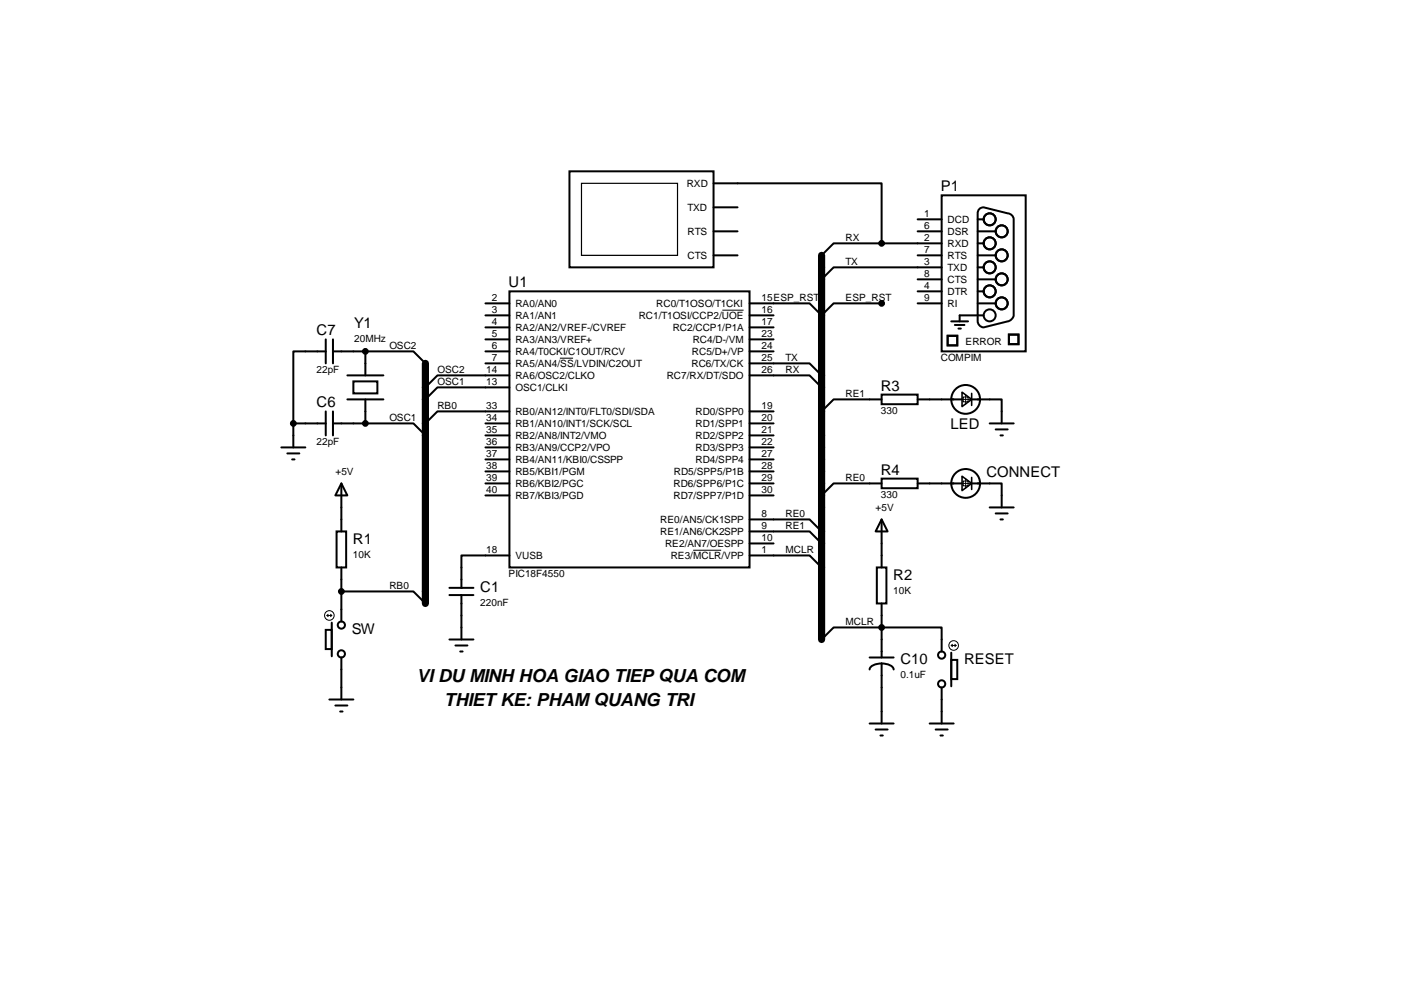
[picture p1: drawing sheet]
<svg xmlns="http://www.w3.org/2000/svg" width="297mm" height="210mm" viewBox="0 0 297 210" stroke-linecap="round" stroke-linejoin="round" font-family="sans-serif">
<path d="M173.8 54v81.3M90 76.9v50.8" fill="none" stroke="#000" stroke-width="1.5"/>
<g fill="none" stroke="#000" stroke-width=".42">
<path d="M120.5 36.3h30.5v20.3h-30.5zM151 38.8h35.5v12.7M151 49h5M151 54h5M151 43.9h5M186.5 51.5h-10.1l-2.6 2.5M186.5 51.5h12.7M194.1 46.4h5.1M194.1 49h5.1M194.1 54h5.1M194.1 59.1h5.1M199.2 41.3h17.8v33.1h-17.8z"/>
<path d="M199.2 56.6h-22.8l-2.6 2.5M206.8 51.5h1.3M206.8 46.4h1.3M206.8 49h3.9M206.8 54h3.9M206.8 56.6h1.3M206.8 59.1h3.9M207.3 44.1l.8-.2 5.1 1.2a1.37 1.37 0 0 1 1.3 1.3v20.3a1.61 1.61 0 0 1-1.3 1.3l-5.1 1.3a1.35 1.35 0 0 1-1.3-1.3v-22.9l.1-.4zM68.9 74.4h-6.8v15.2M68.9 71.8v5.1M70.4 74.4h6.9M70.4 71.8v5.1"/>
<path d="M73.5 79.4h7.6M77.3 74.4h10.2l2.5 2.5M77.3 74.4v5M102.7 74.4h5.1M102.7 64.2h5.1M102.7 66.7h5.1M102.7 69.3h5.1M102.7 71.8h5.1M102.7 76.9h5.1M107.8 61.7h50.8v58.4h-50.8zM107.8 79.4h-15.3l-2.5 2.6M158.6 79.4h12.7l2.5 2.6"/>
<path d="M158.6 76.9h12.7l2.5 2.5M158.6 64.2h12.7l2.5 2.5 2.6-2.5h10.1M158.6 74.4h5.1M158.6 66.7h5.1M158.6 69.3h5.1M158.6 71.8h5.1M194.1 64.2h5.1M194.1 61.7h5.1M200.5 71h2v2.1h-2zM201.3 68h3.5M202 68.8h2M202.8 69.5h.5"/>
<path d="M206.8 64.2h3.9M206.8 61.7h1.3M208.1 66.7h-5.1v1.3M213.4 70.8h2.1v2h-2.1zM59.5 94.7h5.1M60.8 95.9h2.5M61.8 97.2h.5M62.1 89.6h6.8M62.1 89.6v5.1M68.9 87.1v5M70.4 89.6h6.9M70.4 87.1v5"/>
<path d="M73.5 84.5h7.6M74.8 80.7h5v2.5h-5zM77.3 89.6h10.2l2.5 2.5M77.3 84.5v5.1M102.7 89.6h5.1M102.7 94.7h5.1M102.7 97.2h5.1M102.7 92.1h5.1M102.7 99.8h5.1M107.8 82h-15.3l-2.5 2.5M107.8 87.1h-15.3l-2.5 2.5M158.6 89.6h5.1"/>
<path d="M158.6 94.7h5.1M158.6 97.2h5.1M158.6 87.1h5.1M158.6 92.1h5.1M158.6 99.8h5.1M186.5 83.5h7.6v2h-7.6zM186.5 84.5h-10.1l-2.6 2.6M194.1 84.5h9.4M205.6 84.5h6.3v5.1M209.4 89.6h5.1M210.7 90.9h2.5M211.7 92.1h.5"/>
<path d="M71.2 112.5h2v7.6h-2zM72.2 102.3l1.3 2.5h-2.5zM72.2 102.3v10.2M102.7 102.3h5.1M102.7 104.8h5.1M107.8 117.5h-10.2v6.9M158.6 112.5h12.7l2.5 2.5M158.6 117.5h12.7l2.5 2.6M158.6 109.9h12.7l2.5 2.6M158.6 102.3h5.1M158.6 104.8h5.1M158.6 115h5.1"/>
<path d="M186.5 109.9l1.3 2.6h-2.5zM186.5 101.3h7.6v2h-7.6zM186.5 102.3h-10.1l-2.6 2.5M186.5 109.9v10.2M194.1 102.3h9.4M205.6 102.3h6.3v5.1M209.4 107.4h5.1M210.7 108.6h2.5M211.7 109.9h.5M68.9 133.3h1.3v4h-1.3zM70.2 131.8v7.1M72.2 125.2h15.3l2.5 2.5"/>
<path d="M72.2 120.1v11.4M72.2 139.1v8.9M95.1 124.4h5.1M95.1 125.9h5.1M95.1 135.3h5.1M96.4 136.6h2.5M97.4 137.9h.5M97.6 125.9v9.4M173.8 135.3l2.6-2.5h22.8v5.1M184 139.1h5.1M185.5 120.1h2v7.6h-2zM186.5 127.7v11.4"/>
<path d="M201.3 139.6h1.2v4.1h-1.2zM201.3 138.1v7.1M69.7 148h5.1M71 149.3h2.5M72 150.6h.5M184 153.1h5.1M185.3 154.4h2.5M186.3 155.6h.5M186.5 140.4a2.31 2.31 0 0 0-2.5 1.3M186.5 140.4a2.31 2.31 0 0 1 2.6 1.3M186.5 140.4v12.7M196.7 153.1h5.1"/>
<path d="M198 154.4h2.5M199 155.6h.5M199.2 145.5v7.6"/>
<circle cx="209.4" cy="46.4" r="1.27"/>
<circle cx="209.4" cy="51.5" r="1.27"/>
<circle cx="209.4" cy="56.6" r="1.27"/>
<circle cx="211.9" cy="54" r="1.27"/>
<circle cx="211.9" cy="59.1" r="1.27"/>
<circle cx="211.9" cy="49" r="1.27"/>
<circle cx="209.4" cy="66.7" r="1.27"/>
<circle cx="209.4" cy="61.7" r="1.27"/>
<circle cx="211.9" cy="64.2" r="1.27"/>
<circle cx="204.3" cy="84.5" r="3"/>
<circle cx="204.3" cy="102.3" r="3"/>
<circle cx="72.2" cy="138.4" r=".76"/>
<circle cx="72.2" cy="132.3" r=".76"/>
<circle cx="199.2" cy="138.6" r=".76"/>
<circle cx="199.2" cy="144.7" r=".76"/>
</g>
<g fill="none" stroke="#000" stroke-width=".21">
<path d="M118.4 75.8h2.8M152.8 65.6h4.5M203.3 84.5h2M203.8 84h1v1h-1zM204.3 83.5v2M146.6 116.4h6M203.3 102.3h2M203.8 101.8h1v1h-1zM204.3 101.3v2M69.2 130.2h1M69.2 130.2l.2 .3M69.4 130l-.2 .2"/>
<path d="M69.9 130l.3 .2M70.2 130.2l-.3 .3M201.3 136.6h1M201.3 136.6l.2 .2M201.5 136.3l-.2 .3M202 136.3l.3 .3M202.3 136.6l-.3 .2"/>
<circle cx="69.7" cy="130.2" r="1.02"/>
<circle cx="201.8" cy="136.6" r="1.02"/>
</g>
<g fill="#000" stroke="#000" stroke-width=".42">
<circle cx="186.5" cy="51.5" r=".51"/>
<circle cx="77.3" cy="74.4" r=".51"/>
<circle cx="186.5" cy="64.2" r=".51"/>
<circle cx="62.1" cy="89.6" r=".51"/>
<circle cx="77.3" cy="89.6" r=".51"/>
<circle cx="72.2" cy="125.2" r=".51"/>
<circle cx="186.5" cy="132.8" r=".51"/>
</g>
<path d="M203.5 83l2.1 1.5-2.1 1.5zM205.6 83.2v2.6M203.5 100.8l2.1 1.5-2.1 1.5zM205.6 101v2.6" fill="none" stroke="#000" stroke-width=".34"/>
<path d="M123 38.8h20.3v15.2h-20.3z" fill="none" stroke="#000" stroke-width=".25"/>
<g font-size="3.8">
<text x="88.1" y="144.3">VI DU MINH HOA GIAO TIEP QUA COM</text>
<text x="94" y="149.4">THIET KE: PHAM QUANG TRI</text>
</g>
<g font-size="3.1">
<text x="199.1" y="40.5">P1</text>
<text x="107.6" y="60.8">U1</text>
<text x="67" y="71">C7</text>
<text x="74.9" y="69.4">Y1</text>
<text x="186.4" y="82.6">R3</text>
<text x="67" y="86.2">C6</text>
<text x="201.1" y="90.8">LED</text>
<text x="186.4" y="100.4">R4</text>
<text x="208.7" y="100.9">CONNECT</text>
<text x="74.7" y="115.2">R1</text>
<text x="101.6" y="125.3">C1</text>
<text x="189" y="122.8">R2</text>
<text x="74.4" y="134.2">SW</text>
<text x="190.5" y="140.6">C10</text>
<text x="204" y="140.6">RESET</text>
</g>
<g font-size="2.1">
<text x="145.3" y="39.6">RXD</text>
<text x="145.5" y="44.6">TXD</text>
<text x="195.5" y="46">1</text>
<text x="200.5" y="47.2">DCD</text>
<text x="145.5" y="49.7">RTS</text>
<text x="178.9" y="50.9">RX</text>
<text x="195.5" y="51.1">2</text>
<text x="195.5" y="53.6">7</text>
<text x="195.5" y="48.5">6</text>
<text x="200.5" y="52.3">RXD</text>
<text x="200.5" y="49.7">DSR</text>
<text x="145.5" y="54.8">CTS</text>
<text x="178.9" y="56">TX</text>
<text x="195.5" y="56.1">3</text>
<text x="195.5" y="58.7">8</text>
<text x="200.5" y="57.3">TXD</text>
<text x="200.5" y="59.9">CTS</text>
<text x="200.5" y="54.8">RTS</text>
<text x="104.1" y="63.8">2</text>
<text x="109.1" y="65">RA0/AN0</text>
<text x="138.9" y="65">RC0/T1OSO/T1CKI</text>
<text x="161.1" y="63.8">15ESP_RST</text>
<text x="178.9" y="63.6">ESP_RST</text>
<text x="195.5" y="61.2">4</text>
<text x="195.5" y="63.8">9</text>
<text x="200.5" y="62.4">DTR</text>
<text x="200.5" y="65">RI</text>
<text x="104.1" y="66.3">3</text>
<text x="104.1" y="68.8">4</text>
<text x="104.1" y="71.4">5</text>
<text x="109.1" y="67.5">RA1/AN1</text>
<text x="109.1" y="70">RA2/AN2/VREF-/CVREF</text>
<text x="135.1" y="67.5">RC1/T1OSI/CCP2/UOE</text>
<text x="142.3" y="70">RC2/CCP1/P1A</text>
<text x="161.1" y="66.3">16</text>
<text x="161.1" y="68.8">17</text>
<text x="161.1" y="71.4">23</text>
<text x="74.9" y="72.3">20MHz</text>
<text x="82.4" y="73.8">OSC2</text>
<text x="104.1" y="73.9">6</text>
<text x="104.1" y="76.5">7</text>
<text x="109.1" y="72.6">RA3/AN3/VREF+</text>
<text x="109.1" y="75.1">RA4/T0CKI/C1OUT/RCV</text>
<text x="109.1" y="77.7">RA5/AN4/SS/LVDIN/C2OUT</text>
<text x="146.3" y="77.7">RC6/TX/CK</text>
<text x="146.4" y="75.1">RC5/D+/VP</text>
<text x="146.6" y="72.6">RC4/D-/VM</text>
<text x="161.1" y="73.9">24</text>
<text x="161.1" y="76.5">25</text>
<text x="166.2" y="76.3">TX</text>
<text x="199.1" y="76.5">COMPIM</text>
<text x="204.3" y="73">ERROR</text>
<text x="67" y="79">22pF</text>
<text x="92.5" y="78.8">OSC2</text>
<text x="92.5" y="81.4">OSC1</text>
<text x="102.9" y="79">14</text>
<text x="102.9" y="81.5">13</text>
<text x="109.1" y="80.2">RA6/OSC2/CLKO</text>
<text x="109.1" y="82.7">OSC1/CLKI</text>
<text x="141.1" y="80.2">RC7/RX/DT/SDO</text>
<text x="161.1" y="79">26</text>
<text x="166.2" y="78.8">RX</text>
<text x="178.9" y="83.9">RE1</text>
<text x="82.4" y="89">OSC1</text>
<text x="92.5" y="86.5">RB0</text>
<text x="102.9" y="86.6">33</text>
<text x="102.9" y="89.2">34</text>
<text x="109.1" y="87.8">RB0/AN12/INT0/FLT0/SDI/SDA</text>
<text x="147.2" y="87.8">RD0/SPP0</text>
<text x="161.1" y="86.6">19</text>
<text x="161.1" y="89.2">20</text>
<text x="186.4" y="87.6">330</text>
<text x="67" y="94.2">22pF</text>
<text x="102.9" y="91.7">35</text>
<text x="102.9" y="94.2">36</text>
<text x="109.1" y="90.4">RB1/AN10/INT1/SCK/SCL</text>
<text x="109.1" y="92.9">RB2/AN8/INT2/VMO</text>
<text x="109.1" y="95.4">RB3/AN9/CCP2/VPO</text>
<text x="147.2" y="90.4">RD1/SPP1</text>
<text x="147.2" y="92.9">RD2/SPP2</text>
<text x="147.2" y="95.4">RD3/SPP3</text>
<text x="161.1" y="91.7">21</text>
<text x="161.1" y="94.2">22</text>
<text x="71" y="100.5">+5V</text>
<text x="102.9" y="96.8">37</text>
<text x="102.9" y="99.3">38</text>
<text x="102.9" y="101.9">39</text>
<text x="109.1" y="98">RB4/AN11/KBI0/CSSPP</text>
<text x="109.1" y="100.5">RB5/KBI1/PGM</text>
<text x="142.6" y="100.5">RD5/SPP5/P1B</text>
<text x="147.2" y="98">RD4/SPP4</text>
<text x="161.1" y="96.8">27</text>
<text x="161.1" y="99.3">28</text>
<text x="161.1" y="101.9">29</text>
<text x="178.9" y="101.7">RE0</text>
<text x="102.9" y="104.4">40</text>
<text x="109.1" y="103.1">RB6/KBI2/PGC</text>
<text x="109.1" y="105.6">RB7/KBI3/PGD</text>
<text x="142.5" y="103.1">RD6/SPP6/P1C</text>
<text x="142.5" y="105.6">RD7/SPP7/P1D</text>
<text x="161.1" y="104.4">30</text>
<text x="186.4" y="105.4">330</text>
<text x="139.7" y="110.7">RE0/AN5/CK1SPP</text>
<text x="139.7" y="113.2">RE1/AN6/CK2SPP</text>
<text x="161.1" y="109.5">8</text>
<text x="161.1" y="112">9</text>
<text x="166.2" y="111.9">RE1</text>
<text x="166.2" y="109.3">RE0</text>
<text x="185.3" y="108.1">+5V</text>
<text x="74.7" y="118">10K</text>
<text x="102.9" y="117.1">18</text>
<text x="109.1" y="118.3">VUSB</text>
<text x="140.7" y="115.8">RE2/AN7/OESPP</text>
<text x="141.9" y="118.3">RE3/MCLR/VPP</text>
<text x="161.1" y="114.6">10</text>
<text x="161.1" y="117.1">1</text>
<text x="166.2" y="116.9">MCLR</text>
<text x="82.4" y="124.6">RB0</text>
<text x="107.6" y="122.2">PIC18F4550</text>
<text x="189" y="125.7">10K</text>
<text x="101.6" y="128.2">220nF</text>
<text x="178.9" y="132.2">MCLR</text>
<text x="190.5" y="143.4">0.1uF</text>
</g>
</svg>
